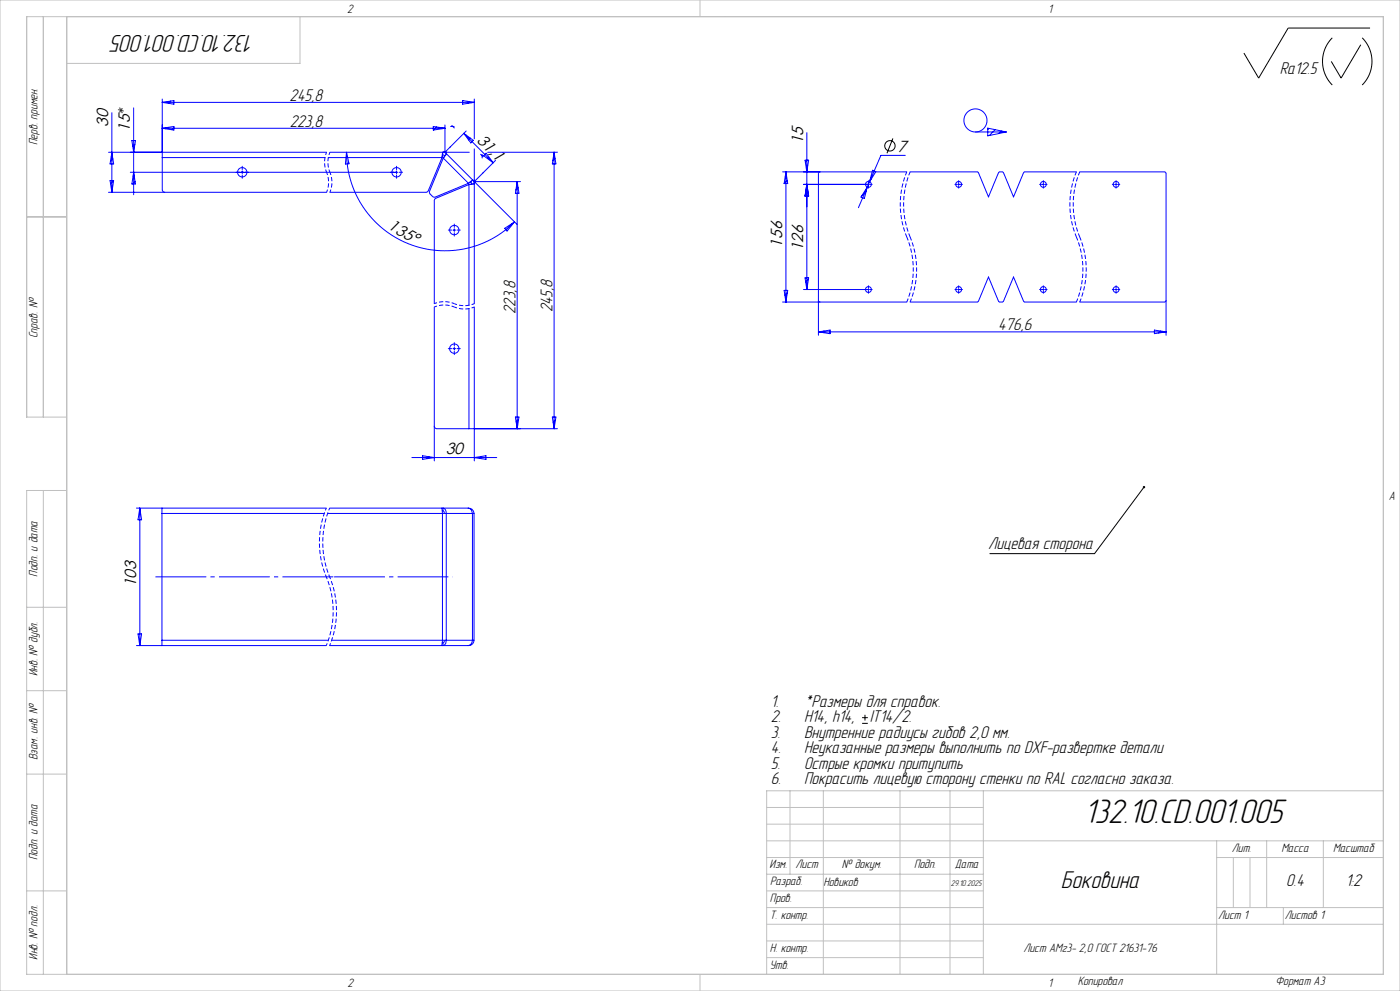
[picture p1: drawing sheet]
<svg xmlns="http://www.w3.org/2000/svg" width="420mm" height="297mm" viewBox="0 0 420 297" stroke-linecap="round" stroke-linejoin="round" font-family="sans-serif">
<g fill="none" stroke="#000" stroke-width=".3">
<path d="M399.7 11.3a10 10 0 0 0 0 14.2M408.2 13.4l-5.9 10-2.9-5M408.7 11.3a10 10 0 0 1 0 14.2M411 8.4h-24.6l-8.8 15-4.4-7.5M267.9 41.5l-1.8 4.4M343.2 146l-14.8 19.9h-31.4M258.6 216.8h1.7M258.6 215.1h1.7M259.5 214.2v1.7"/>
<circle cx="267" cy="43.7" r="1.56"/>
</g>
<g fill="none" stroke="#00f" stroke-width=".3">
<path d="M33.6 33.8v23.8M40.1 32.3v26.1M48.7 29.7v27.1l.2 .5 .6 .3M48.7 38.4l3.5-.5v1.1zM48.7 30.7l3.5-.6v1.1zM48.7 38.4h84.8M48.7 30.7h93.6M50 38.2l-.4 .4M51.2 30.3l-.7 .7M52.2 38.3l-.6 .6M130 37.9l3.5 .5-3.5 .6zM131 38.1l-.9 .9"/>
<path d="M132.9 38.4l-.2 .2M133.5 37.4v8.2l6.4-6.3M135.2 37.9h1M135.6 37.6l.7 .8M138.8 30.1l3.5 .6-3.5 .5zM138.9 30.2h-.1M139.1 40l2.9 2.1-.8 .7zM139.1 40l8.8 8.8M140.8 30.5l-.5 .5M142.3 29.7v11.9M242.1 39.8v47M292.6 39.6h9.3"/>
<path d="M296.3 38.4l5.6 1.2-5.6 1.1zM296.7 38.5l-.4 .3M298.5 38.9l-1.7 1.7M300.4 39.3l-.8 .7M32.6 45.6h65.4M33 54.1h1.1l-.5 3.5zM33.6 45.6l.5 3.5h-1.1zM33.6 45.7h-.1M33.7 56.8l-.2 .2M33.9 47.6l-.8 .7M34.1 54.1l-.9 .9M39.1 51.6h80.3"/>
<path d="M39.6 42.1h1l-.5 3.5zM40.1 51.6l.5 3.5h-1zM40.2 52.5l-.3 .3M40.5 43.3l-.7 .6M40.5 54.4l-.7 .7M48.7 47.2h48.8M72.7 49.8v1M72.7 51.2v.8M72.7 52.4v1M98 57.6h-65.4M98.5 47.2h34.1M104 45.6a29.5 29.5 0 0 0 18.2 27.3 29.5 29.5 0 0 0 32.2-6.4"/>
<path d="M104 45.6l.7 3.5-1.1 .1zM104.2 46.9l-.4 .4M104.6 48.7l-.4 .4M119 49.8v1M119 51.2v.8M119 52.4v1M119.8 51.6h1M132.6 47.2l-4.1 9.9-.5 .5h-29M132.8 45.6v.8M132.8 45.6l-.2 1.6M132.8 46.4l-.2 .8M132.8 45.6l1.2 .5"/>
<path d="M132.8 46.4l.6 .3M133 47.4l-4.1 9.9 .1 .9 .9 .8 .6 .1 10-4.2M133 47.4l7.5 7.5M133.2 45.3l21.9 21.9M133.4 46.7l-.4 .7M134 46.1l-.6 .6M134 46.1l-1 1.3M139.8 40.5l-.2 .1M140.7 55.3l-9.9 4.1-.5 .5v31.1M140.7 55.3v36.2M140.8 45.6h-41.8M141.1 41.4l-.5 .5"/>
<path d="M141.3 54.5l-.8 .4M141.3 54.5l.2 .6M141.5 55.1h.8M141.5 55.1l-.8 .2M141.8 54l-1.3 .9M141.8 54l.5 1.1M141.8 54l-.5 .5M142.3 44.6v46.4M142.3 55.1l-1.6 .2M144.2 46.2l.7 .8M144.6 46.3v1.1M145.1 46.7l.8-.8 2 2.9z"/>
<path d="M146.3 45.6h20.9M146.5 47.3l-.3 .2M147.6 48.4l-.1 .1M148.7 48.1l-6.4 6.3h13.9M155.2 54.4l.5 3.5h-1.1zM155.2 54.4v74.1M155.4 56.3l-.6 .6M166.2 45.6l.6 3.5h-1.1zM166.2 45.6v82.9M166.5 47.4l-.6 .7M234.8 51.5h37.2M235.8 51.5l-.6 3.5"/>
<path d="M235.8 51.5l.5 3.5h-1.1M235.8 51.5v39M235.9 52.1l-.3 .3M236.2 54.1l-.9 .9M241.1 55.3h19.7M241.5 48h1.1l-.5 3.5zM242.1 55.3l.5 3.5h-1.1zM242.2 50.3l-.3 .3M242.3 48l-.7 .7M246 51.5l-.5 .5v48.5M259.8 57.4l-1.2 1.2M260.2 56.1l-.9 3.4-1-.4z"/>
<path d="M260.5 54.1v.7M260.5 55v.5M260.5 55.8v.6M261 55.3h.7M261.5 53.5l-.5 .5M261.8 51l1 .5-1.9 3zM271.6 46.6h-7.3l-6.8 15.6M273 51.5h20.2l.4 .3 2.9 7.2 3-7.2 .3-.3h.9l.3 .3 3.1 7.2 3.2-7.4 15.6-.1M286.5 55.3h.6M287.3 55.3h.5M287.6 54.1v.7M287.6 55v.5"/>
<path d="M287.6 55.8v.6M288.1 55.3h.6M311.9 55.3h.6M312.8 55.3h.5M313 54.1v.7M313 55v.5M313 55.8v.6M313.5 55.3h.6M323.9 51.5h25.4l.5 .3v48.7M333.7 55.3h.6M334.6 55.3h.5M334.8 54.1v.7"/>
<path d="M334.8 55v.5M334.8 55.8v.6M335.3 55.3h.6M134.5 68.9h1M135.9 68.9h.8M136.3 67.2v.9M136.3 68.5v.9M136.3 69.8v.9M137.1 68.9h1M151.4 68.4l3-1.9-2.3 2.7zM153.8 66.9l-2 2M130.3 92v46.1"/>
<path d="M140.7 92.5v36M142.3 92v46.1M234.8 90.5h37.2M235.2 87h1.1l-.5 3.5zM235.8 90.4h.1M236.2 87.7l-.7 .8M241.1 86.8h19.7M241.5 83.3h1.1l-.5 3.5zM242.1 86.3l-.1 .1M242.5 83.7l-.8 .8M245.5 99.5l3.5-.6v1.1zM245.5 99.5h104.3"/>
<path d="M245.5 90l.5 .5M247.2 99.2l-.5 .5M249 99.6l-.3 .4M260.5 85.6v.7M260.5 86.5v.5M260.5 87.3v.6M261 86.8h.7M273 90.5h20.2l.4-.3 2.9-7.2 3 7.2 .3 .3h.9l.3-.2 3.1-7.3 3.2 7.5h15.6M286.5 86.8h.6M287.3 86.8h.5M287.6 85.6v.7M287.6 86.5v.5"/>
<path d="M287.6 87.3v.6M288.1 86.8h.6M311.9 86.8h.6M312.8 86.8h.5M313 85.6v.7M313 86.5v.5M313 87.3v.6M313.5 86.8h.6M333.7 86.8h.6M334.6 86.8h.5M334.8 85.6v.7M334.8 86.5v.5"/>
<path d="M334.8 87.3v.6M335.3 86.8h.6M346.3 98.9l3.5 .6-3.5 .5zM348.2 99.2l-.6 .6M349.8 90l-.5 .5h-25.4M134.5 104.5h1M135.9 104.5h.8M136.3 102.7v1M136.3 104.1v.8M136.3 105.3v1M137.1 104.5h1M123.6 137.1h25.4"/>
<path d="M126.8 136.6l3.5 .5-3.5 .6zM128.7 136.9l-.6 .6M130.3 127.7l.3 .6 .5 .2h36.1M142.3 137.1l3.5-.5v1.1zM144.5 136.8l-.6 .6M154.6 125h1.1l-.5 3.5zM155.2 128.4h-.1M155.6 125.7l-.8 .7M165.7 125h1.1l-.6 3.5zM166.6 125.9l-.7 .7M41.9 152.3l.6 3.5h-1.1zM41.9 152.3v41.2"/>
<path d="M42 152.9l-.2 .2M48.6 153.9h48.7M48.6 152.3v41.2M97.9 152.3h-57M98.3 153.9h43.9M98.9 152.3h41.7a1.6 1.6 0 0 1 1.6 1.6M132.5 152.3l.2 1.6v38l-.2 1.6M132.7 153.1h.2M132.9 153.1v-.8a1.35 1.35 0 0 1 1 1.6v38l-.2 .9-.3 .5-.5 .2v-.8M132.9 153.1l.3 .2 .1 .6M140.4 152.3l.6 .2 .5 .4 .2 1v38a1.52 1.52 0 0 1-1.3 1.6M142.2 153.9v38"/>
<path d="M41.4 190h1.1l-.6 3.5zM42 193.3l-.1 .1M48.6 191.9h49.9M97.9 193.5h-57M99.5 191.9h42.7M132.7 192.7h.2M133.3 191.9v.4l-.4 .4M142.2 191.9a1.6 1.6 0 0 1-1.6 1.6h-41.7"/>
<circle cx="292.6" cy="36.1" r="3.5"/>
<circle cx="72.7" cy="51.6" r="1.4"/>
<circle cx="119" cy="51.6" r="1.4"/>
<circle cx="260.5" cy="55.3" r=".87"/>
<circle cx="287.6" cy="55.3" r=".88"/>
<circle cx="313" cy="55.3" r=".87"/>
<circle cx="334.8" cy="55.3" r=".87"/>
<circle cx="136.3" cy="68.9" r="1.4"/>
<circle cx="260.5" cy="86.8" r=".87"/>
<circle cx="287.6" cy="86.8" r=".88"/>
<circle cx="313" cy="86.8" r=".87"/>
<circle cx="334.8" cy="86.8" r=".87"/>
<circle cx="136.3" cy="104.5" r="1.4"/>
</g>
<path d="M98 45.6l-.6 2.8 .1 1.7 .5 1.5M98 57.6l.6-2.8-.2-1.6-.4-1.6M99 45.6l-.6 2.8 .1 1.7 .5 1.5M99 57.6l.6-2.8-.2-1.6-.4-1.6M136.3 92l2.8 .6 1.6-.1 1.6-.5M136.3 92l-2.8-.6-1.6 .1-1.6 .5M136.3 91l2.8 .6 1.6-.1 1.6-.5M136.3 91l-2.8-.6-1.6 .1-1.6 .5" fill="none" stroke="#00f" stroke-width=".3" stroke-dasharray="1.3 .6" stroke-dashoffset=".4" stroke-linecap="butt"/>
<path d="M272 51.5a25.4 25.4 0 0 0 0 19.5M273 51.5a25.4 25.4 0 0 0 0 19.5M322.9 51.5a25.4 25.4 0 0 0 0 19.5M323.9 51.5a25.4 25.4 0 0 0 0 19.5M272 90.5a25.4 25.4 0 0 0 0-19.5M273 90.5a25.4 25.4 0 0 0 0-19.5M322.9 90.5a25.4 25.4 0 0 0 0-19.5M323.9 90.5a25.4 25.4 0 0 0 0-19.5" fill="none" stroke="#00f" stroke-width=".3" stroke-dasharray="1.3 .6" stroke-dashoffset=".1" stroke-linecap="butt"/>
<path d="M97.9 152.3a26.8 26.8 0 0 0 0 20.6M98.9 152.3a26.8 26.8 0 0 0 0 20.6M97.9 193.5a26.8 26.8 0 0 0 0-20.6M98.9 193.5a26.8 26.8 0 0 0 0-20.6" fill="none" stroke="#00f" stroke-width=".3" stroke-dasharray="1.3 .6" stroke-dashoffset=".5" stroke-linecap="butt"/>
<path d="M100 172.9h-53.4" fill="none" stroke="#00f" stroke-width=".3" stroke-dasharray="15.2 1.3 1.3 1.3" stroke-dashoffset="-.1" stroke-linecap="butt"/>
<path d="M135.9 172.9h-37" fill="none" stroke="#00f" stroke-width=".3" stroke-dasharray="15.2 1.3 1.3 1.3" stroke-dashoffset="-1.3" stroke-linecap="butt"/>
<g fill="none" stroke="#c0c0c0" stroke-width=".3">
<path d="M0 0h420v297h-420zM13 5v120M20 5v287M90 5v14h-70M210 0v5M217.5 5h.1M8 65h12M20 125h-12v-120h407v287h-407v-145h12M13 147v145M20 148.5h.1M415 148.5h.1M8 182h12"/>
<path d="M8 207h12M8 232h12M237 237v25M247 237v55M270 237v55M285 237v55M295 237v55M415 237h-185v55M230 257h65M230 242h65M230 247h65M230 252h185"/>
<path d="M365 252v40M365 257h50M370 257v15M375 257v15M380 252v20M397 252v20M8 267h12M230 262h65M230 267h65M230 272h65M230 277h185M365 272h50"/>
<path d="M385 272v5M210 292v5M217.5 292h.1M230 282h65M230 287h65"/>
</g>
<path d="M342.9 145.7h.5l-.2 .3 .2-.3a.36 .36 0 0 1 .1 .5 .36 .36 0 0 1-.5 .1 .36 .36 0 0 1-.1-.6z" fill="#000"/>
<text font-size="10.5" x="325.3" y="246.7">132.10.CD.001.005</text>
<g font-size="7.5">
<text x="76.2" y="10.5" transform="rotate(-180 76.2 10.5)">132.10.CD.001.005</text>
<text x="318.2" y="266">Боковина</text>
</g>
<g font-size="5.3">
<text x="383.9" y="22.2">Ra12.5</text>
<text x="86.9" y="30.2">245,8</text>
<text x="86.9" y="37.9">223,8</text>
<text x="154.6" y="94.2" transform="rotate(-90 154.6 94.2)">223,8</text>
<text x="165.7" y="93.7" transform="rotate(-90 165.7 93.7)">245,8</text>
<text x="299.5" y="99">476,6</text>
<text x="296.5" y="164.7">Лицевая сторона</text>
<text x="231.2" y="211.9">1.</text>
<text x="241.2" y="211.9">*Размеры для справок.</text>
<text x="231.2" y="216.5">2.</text>
<text x="231.2" y="221.1">3.</text>
<text x="241.2" y="216.5">H14, h14,</text>
<text x="241.2" y="221.1">Внутренние радиусы гибов 2,0 мм.</text>
<text x="260.9" y="216.5">IT14/2.</text>
<text x="231.2" y="225.8">4.</text>
<text x="241.2" y="225.8">Неуказанные размеры выполнить по DXF-развертке детали</text>
<text x="231.2" y="230.4">5.</text>
<text x="241.2" y="230.4">Острые кромки притупить</text>
<text x="231.2" y="235">6.</text>
<text x="241.2" y="235">Покрасить лицевую сторону стенки по RAL согласно заказа.</text>
<text x="385.9" y="265.6">0.4</text>
<text x="403.7" y="265.6">1:2</text>
</g>
<g font-size="4.8">
<text x="32.5" y="38" transform="rotate(-90 32.5 38)">30</text>
<text x="39" y="39.5" transform="rotate(-90 39 39.5)">15*</text>
<text x="142.8" y="42.1" transform="rotate(45 142.8 42.1)">31,1</text>
<text x="240.9" y="43.3" transform="rotate(-90 240.9 43.3)">15</text>
<text x="269.3" y="45.5">7</text>
<text x="116.1" y="68.4" transform="rotate(30 116.1 68.4)">135°</text>
<text x="234.7" y="74.2" transform="rotate(-90 234.7 74.2)">156</text>
<text x="240.9" y="75.3" transform="rotate(-90 240.9 75.3)">126</text>
<text x="133.7" y="136">30</text>
<text x="40.8" y="176" transform="rotate(-90 40.8 176)">103</text>
</g>
<g font-size="3.8" fill="#010000">
<text x="104.2" y="3.8">2</text>
<text x="314.5" y="3.8">1</text>
<text x="416.6" y="149.8">A</text>
<text x="104.2" y="295.8">2</text>
<text x="314.5" y="295.8">1</text>
</g>
<g font-size="3.8">
<text x="11.3" y="43.5" transform="rotate(-90 11.3 43.5)">Перв. примен.</text>
<text x="11.3" y="101.4" transform="rotate(-90 11.3 101.4)">Справ. №</text>
<text x="11.3" y="172.9" transform="rotate(-90 11.3 172.9)">Подп. и дата</text>
<text x="11.3" y="202.7" transform="rotate(-90 11.3 202.7)">Инв. № дубл.</text>
<text x="11.3" y="227.8" transform="rotate(-90 11.3 227.8)">Взам. инв. №</text>
<text x="11.3" y="257.9" transform="rotate(-90 11.3 257.9)">Подп. и дата</text>
<text x="369.6" y="255.3">Лит.</text>
<text x="384.4" y="255.3">Масса</text>
<text x="399.9" y="255.3">Масштаб</text>
<text x="230.9" y="260.3">Изм.</text>
<text x="238.7" y="260.3">Лист</text>
<text x="252.6" y="260.3">№ докум.</text>
<text x="274.2" y="260.3">Подп.</text>
<text x="286.5" y="260.3">Дата</text>
<text x="231" y="265.3">Разраб.</text>
<text x="247" y="265.4">Новиков</text>
<text x="231" y="275.3">Т. контр.</text>
<text x="231" y="270.3">Пров.</text>
<text x="365.5" y="275.3">Лист 1</text>
<text x="385.5" y="275.3">Листов 1</text>
<text x="11.3" y="287.7" transform="rotate(-90 11.3 287.7)">Инв. № подл.</text>
<text x="231" y="285.3">Н. контр.</text>
<text x="307.1" y="285.4">Лист АМг3- 2,0 ГОСТ 21631-76</text>
<text x="231" y="290.3">Утв.</text>
<text x="323.3" y="295.3">Копировал</text>
<text x="382.7" y="295.3">Формат А3</text>
</g>
<text font-size="2.6" x="285.2" y="265.5">29.10.2025</text>
</svg>
